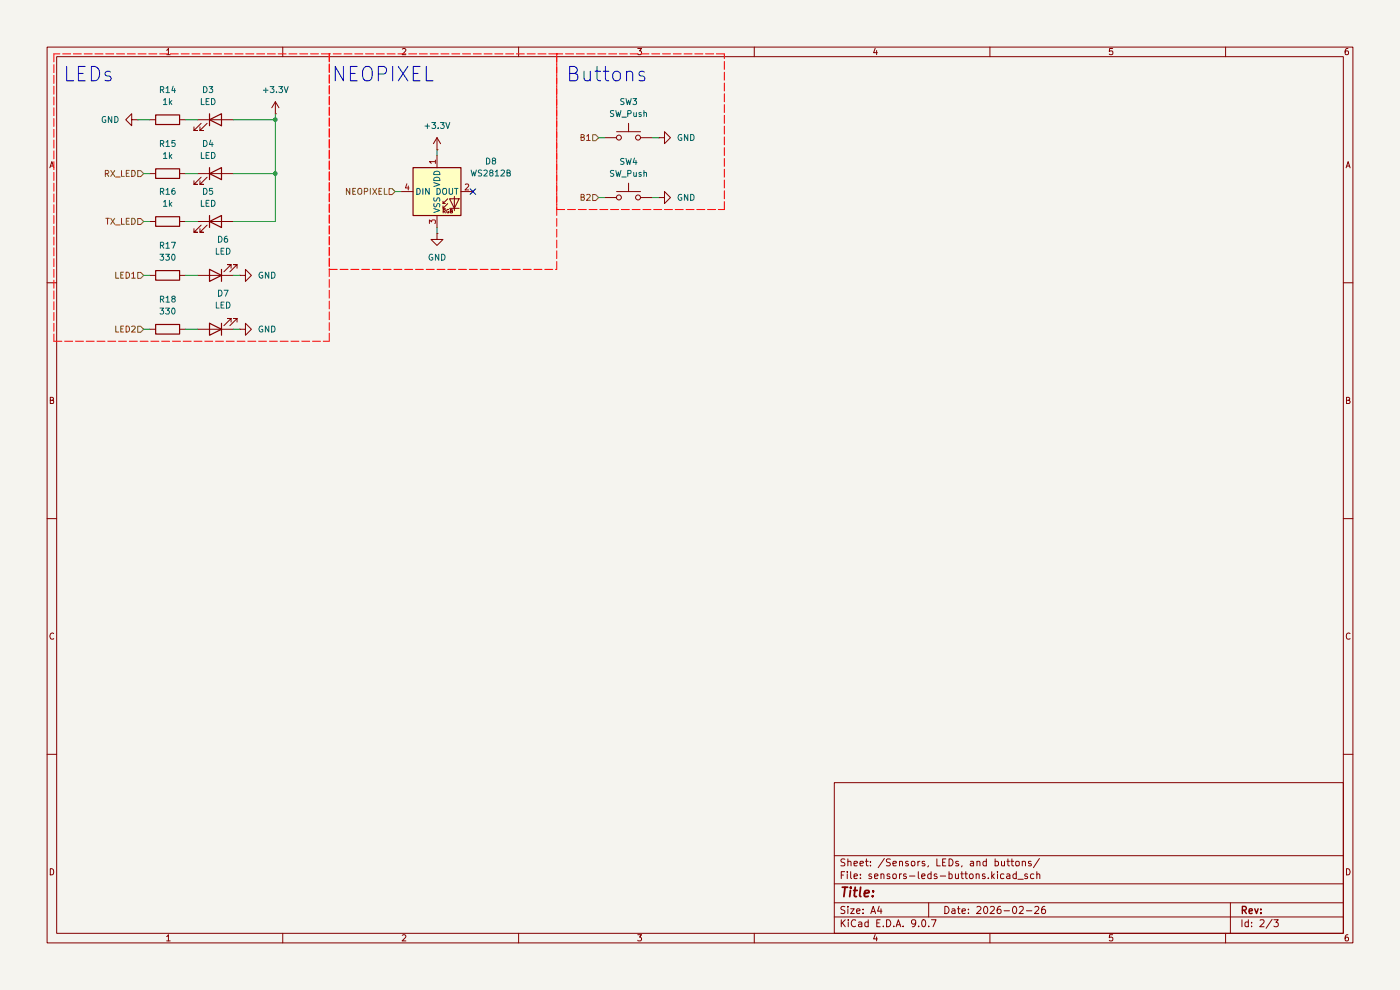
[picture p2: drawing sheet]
(kicad_sch
 (version 20250114)
 (generator "eeschema")
 (generator_version "9.0")
 (paper "A4")
 (title_block
  (date "2026-02-26"))
 (lib_symbols
  (symbol "Device:LED"
   (pin_numbers (hide yes))
   (pin_names
    (offset 1.016) (hide yes)) (exclude_from_sim no) (in_bom yes) (on_board yes)
   (property "Reference" "D" (at 0 2.54 0) (effects (font (size 1.27 1.27))))
   (property "Value" "LED" (at 0 -2.54 0) (effects (font (size 1.27 1.27))))
   (property "Footprint" "" (at 0 0 0) (effects (font (size 1.27 1.27)) (hide yes)))
   (property "Datasheet" "~" (at 0 0 0) (effects (font (size 1.27 1.27)) (hide yes)))
   (property "Description" "Light emitting diode" (at 0 0 0) (effects (font (size 1.27 1.27)) (hide yes)))
   (property "Sim.Pins" "1=K 2=A" (at 0 0 0) (effects (font (size 1.27 1.27)) (hide yes)))
   (symbol "LED_0_1"
    (polyline (pts (xy -3.048 -0.762) (xy -4.572 -2.286) (xy -3.81 -2.286) (xy -4.572 -2.286) (xy -4.572 -1.524)) (stroke (width 0) (type default)) (fill (type none)))
    (polyline (pts (xy -1.778 -0.762) (xy -3.302 -2.286) (xy -2.54 -2.286) (xy -3.302 -2.286) (xy -3.302 -1.524)) (stroke (width 0) (type default)) (fill (type none)))
    (polyline (pts (xy -1.27 0) (xy 1.27 0)) (stroke (width 0) (type default)) (fill (type none)))
    (polyline (pts (xy -1.27 -1.27) (xy -1.27 1.27)) (stroke (width 0.254) (type default)) (fill (type none)))
    (polyline (pts (xy 1.27 -1.27) (xy 1.27 1.27) (xy -1.27 0) (xy 1.27 -1.27)) (stroke (width 0.254) (type default)) (fill (type none))))
   (symbol "LED_1_1"
    (pin passive line (at -3.81 0 0) (length 2.54) (name "K" (effects (font (size 1.27 1.27)))) (number "1" (effects (font (size 1.27 1.27)))))
    (pin passive line (at 3.81 0 180) (length 2.54) (name "A" (effects (font (size 1.27 1.27)))) (number "2" (effects (font (size 1.27 1.27))))))
   (embedded_fonts no))
  (symbol "Device:R"
   (pin_numbers (hide yes))
   (pin_names
    (offset 0)) (exclude_from_sim no) (in_bom yes) (on_board yes)
   (property "Reference" "R" (at 2.032 0 90) (effects (font (size 1.27 1.27))))
   (property "Value" "R" (at 0 0 90) (effects (font (size 1.27 1.27))))
   (property "Footprint" "" (at -1.778 0 90) (effects (font (size 1.27 1.27)) (hide yes)))
   (property "Datasheet" "~" (at 0 0 0) (effects (font (size 1.27 1.27)) (hide yes)))
   (property "Description" "Resistor" (at 0 0 0) (effects (font (size 1.27 1.27)) (hide yes)))
   (symbol "R_0_1"
    (rectangle (start -1.016 -2.54) (end 1.016 2.54) (stroke (width 0.254) (type default)) (fill (type none))))
   (symbol "R_1_1"
    (pin passive line (at 0 3.81 270) (length 1.27) (name "~" (effects (font (size 1.27 1.27)))) (number "1" (effects (font (size 1.27 1.27)))))
    (pin passive line (at 0 -3.81 90) (length 1.27) (name "~" (effects (font (size 1.27 1.27)))) (number "2" (effects (font (size 1.27 1.27))))))
   (embedded_fonts no))
  (symbol "LED:WS2812B"
   (pin_names
    (offset 0.254)) (exclude_from_sim no) (in_bom yes) (on_board yes)
   (property "Reference" "D" (at 5.08 5.715 0) (effects (font (size 1.27 1.27)) (justify right bottom)))
   (property "Value" "WS2812B" (at 1.27 -5.715 0) (effects (font (size 1.27 1.27)) (justify left top)))
   (property "Footprint" "LED_SMD:LED_WS2812B_PLCC4_5.0x5.0mm_P3.2mm" (at 1.27 -7.62 0) (effects (font (size 1.27 1.27)) (justify left top) (hide yes)))
   (property "Datasheet" "https://cdn-shop.adafruit.com/datasheets/WS2812B.pdf" (at 2.54 -9.525 0) (effects (font (size 1.27 1.27)) (justify left top) (hide yes)))
   (property "Description" "RGB LED with integrated controller" (at 0 0 0) (effects (font (size 1.27 1.27)) (hide yes)))
   (symbol "WS2812B_0_0"
    (text "RGB" (at 2.286 -4.191 0) (effects (font (size 0.762 0.762)))))
   (symbol "WS2812B_0_1"
    (polyline (pts (xy 1.27 -2.54) (xy 1.778 -2.54)) (stroke (width 0) (type default)) (fill (type none)))
    (polyline (pts (xy 1.27 -3.556) (xy 1.778 -3.556)) (stroke (width 0) (type default)) (fill (type none)))
    (polyline (pts (xy 2.286 -1.524) (xy 1.27 -2.54) (xy 1.27 -2.032)) (stroke (width 0) (type default)) (fill (type none)))
    (polyline (pts (xy 2.286 -2.54) (xy 1.27 -3.556) (xy 1.27 -3.048)) (stroke (width 0) (type default)) (fill (type none)))
    (polyline (pts (xy 3.683 -1.016) (xy 3.683 -3.556) (xy 3.683 -4.064)) (stroke (width 0) (type default)) (fill (type none)))
    (polyline (pts (xy 4.699 -1.524) (xy 2.667 -1.524) (xy 3.683 -3.556) (xy 4.699 -1.524)) (stroke (width 0) (type default)) (fill (type none)))
    (polyline (pts (xy 4.699 -3.556) (xy 2.667 -3.556)) (stroke (width 0) (type default)) (fill (type none)))
    (rectangle (start 5.08 5.08) (end -5.08 -5.08) (stroke (width 0.254) (type default)) (fill (type background))))
   (symbol "WS2812B_1_1"
    (pin input line (at -7.62 0 0) (length 2.54) (name "DIN" (effects (font (size 1.27 1.27)))) (number "4" (effects (font (size 1.27 1.27)))))
    (pin power_in line (at 0 7.62 270) (length 2.54) (name "VDD" (effects (font (size 1.27 1.27)))) (number "1" (effects (font (size 1.27 1.27)))))
    (pin power_in line (at 0 -7.62 90) (length 2.54) (name "VSS" (effects (font (size 1.27 1.27)))) (number "3" (effects (font (size 1.27 1.27)))))
    (pin output line (at 7.62 0 180) (length 2.54) (name "DOUT" (effects (font (size 1.27 1.27)))) (number "2" (effects (font (size 1.27 1.27))))))
   (embedded_fonts no))
  (symbol "Switch:SW_Push"
   (pin_numbers (hide yes))
   (pin_names
    (offset 1.016) (hide yes)) (exclude_from_sim no) (in_bom yes) (on_board yes)
   (property "Reference" "SW" (at 1.27 2.54 0) (effects (font (size 1.27 1.27)) (justify left)))
   (property "Value" "SW_Push" (at 0 -1.524 0) (effects (font (size 1.27 1.27))))
   (property "Footprint" "" (at 0 5.08 0) (effects (font (size 1.27 1.27)) (hide yes)))
   (property "Datasheet" "~" (at 0 5.08 0) (effects (font (size 1.27 1.27)) (hide yes)))
   (property "Description" "Push button switch, generic, two pins" (at 0 0 0) (effects (font (size 1.27 1.27)) (hide yes)))
   (symbol "SW_Push_0_1"
    (circle (center -2.032 0) (radius 0.508) (stroke (width 0) (type default)) (fill (type none)))
    (polyline (pts (xy 0 1.27) (xy 0 3.048)) (stroke (width 0) (type default)) (fill (type none)))
    (circle (center 2.032 0) (radius 0.508) (stroke (width 0) (type default)) (fill (type none)))
    (polyline (pts (xy 2.54 1.27) (xy -2.54 1.27)) (stroke (width 0) (type default)) (fill (type none)))
    (pin passive line (at -5.08 0 0) (length 2.54) (name "1" (effects (font (size 1.27 1.27)))) (number "1" (effects (font (size 1.27 1.27)))))
    (pin passive line (at 5.08 0 180) (length 2.54) (name "2" (effects (font (size 1.27 1.27)))) (number "2" (effects (font (size 1.27 1.27))))))
   (embedded_fonts no))
  (symbol "power:+3.3V"
   (power)
   (pin_numbers (hide yes))
   (pin_names
    (offset 0) (hide yes)) (exclude_from_sim no) (in_bom yes) (on_board yes)
   (property "Reference" "#PWR" (at 0 -3.81 0) (effects (font (size 1.27 1.27)) (hide yes)))
   (property "Value" "+3.3V" (at 0 3.556 0) (effects (font (size 1.27 1.27))))
   (property "Footprint" "" (at 0 0 0) (effects (font (size 1.27 1.27)) (hide yes)))
   (property "Datasheet" "" (at 0 0 0) (effects (font (size 1.27 1.27)) (hide yes)))
   (property "Description" "Power symbol creates a global label with name \"+3.3V\"" (at 0 0 0) (effects (font (size 1.27 1.27)) (hide yes)))
   (symbol "+3.3V_0_1"
    (polyline (pts (xy -0.762 1.27) (xy 0 2.54)) (stroke (width 0) (type default)) (fill (type none)))
    (polyline (pts (xy 0 2.54) (xy 0.762 1.27)) (stroke (width 0) (type default)) (fill (type none)))
    (polyline (pts (xy 0 0) (xy 0 2.54)) (stroke (width 0) (type default)) (fill (type none))))
   (symbol "+3.3V_1_1"
    (pin power_in line (at 0 0 90) (length 0) (name "~" (effects (font (size 1.27 1.27)))) (number "1" (effects (font (size 1.27 1.27))))))
   (embedded_fonts no))
  (symbol "power:GND"
   (power)
   (pin_numbers (hide yes))
   (pin_names
    (offset 0) (hide yes)) (exclude_from_sim no) (in_bom yes) (on_board yes)
   (property "Reference" "#PWR" (at 0 -6.35 0) (effects (font (size 1.27 1.27)) (hide yes)))
   (property "Value" "GND" (at 0 -3.81 0) (effects (font (size 1.27 1.27))))
   (property "Footprint" "" (at 0 0 0) (effects (font (size 1.27 1.27)) (hide yes)))
   (property "Datasheet" "" (at 0 0 0) (effects (font (size 1.27 1.27)) (hide yes)))
   (property "Description" "Power symbol creates a global label with name \"GND\" , ground" (at 0 0 0) (effects (font (size 1.27 1.27)) (hide yes)))
   (symbol "GND_0_1"
    (polyline (pts (xy 0 0) (xy 0 -1.27) (xy 1.27 -1.27) (xy 0 -2.54) (xy -1.27 -1.27) (xy 0 -1.27)) (stroke (width 0) (type default)) (fill (type none))))
   (symbol "GND_1_1"
    (pin power_in line (at 0 0 270) (length 0) (name "~" (effects (font (size 1.27 1.27)))) (number "1" (effects (font (size 1.27 1.27))))))
   (embedded_fonts no)))
 (text "NEOPIXEL"
  (exclude_from_sim no)
  (at 81.28 16.002 0)
  (effects (font (size 3.048 3.048))))
 (text "LEDs"
  (exclude_from_sim no)
  (at 18.796 16.002 0)
  (effects (font (size 3.048 3.048))))
 (text "Buttons"
  (exclude_from_sim no)
  (at 128.778 16.002 0)
  (effects (font (size 3.048 3.048))))
 (junction
  (at 58.42 36.83)
  (diameter 0)
  (color 0 0 0 0))
 (junction
  (at 58.42 25.4)
  (diameter 0)
  (color 0 0 0 0))
 (no_connect
  (at 100.33 40.64))
 (wire
  (pts (xy 49.53 69.85) (xy 50.8 69.85))
  (stroke (width 0) (type default)))
 (wire
  (pts (xy 49.53 25.4) (xy 58.42 25.4))
  (stroke (width 0) (type default)))
 (wire
  (pts (xy 39.37 69.85) (xy 41.91 69.85))
  (stroke (width 0) (type default)))
 (wire
  (pts (xy 39.37 36.83) (xy 41.91 36.83))
  (stroke (width 0) (type default)))
 (wire
  (pts (xy 39.37 25.4) (xy 41.91 25.4))
  (stroke (width 0) (type default)))
 (wire
  (pts (xy 49.53 36.83) (xy 58.42 36.83))
  (stroke (width 0) (type default)))
 (wire
  (pts (xy 39.37 58.42) (xy 41.91 58.42))
  (stroke (width 0) (type default)))
 (wire
  (pts (xy 92.71 31.75) (xy 92.71 33.02))
  (stroke (width 0) (type default)))
 (wire
  (pts (xy 83.82 40.64) (xy 85.09 40.64))
  (stroke (width 0) (type default)))
 (wire
  (pts (xy 39.37 46.99) (xy 41.91 46.99))
  (stroke (width 0) (type default)))
 (wire
  (pts (xy 138.43 29.21) (xy 139.7 29.21))
  (stroke (width 0) (type default)))
 (wire
  (pts (xy 58.42 24.13) (xy 58.42 25.4))
  (stroke (width 0) (type default)))
 (wire
  (pts (xy 30.48 46.99) (xy 31.75 46.99))
  (stroke (width 0) (type default)))
 (wire
  (pts (xy 138.43 41.91) (xy 139.7 41.91))
  (stroke (width 0) (type default)))
 (wire
  (pts (xy 29.21 25.4) (xy 31.75 25.4))
  (stroke (width 0) (type default)))
 (wire
  (pts (xy 49.53 58.42) (xy 50.8 58.42))
  (stroke (width 0) (type default)))
 (wire
  (pts (xy 92.71 48.26) (xy 92.71 49.53))
  (stroke (width 0) (type default)))
 (wire
  (pts (xy 127 41.91) (xy 128.27 41.91))
  (stroke (width 0) (type default)))
 (wire
  (pts (xy 30.48 58.42) (xy 31.75 58.42))
  (stroke (width 0) (type default)))
 (wire
  (pts (xy 127 29.21) (xy 128.27 29.21))
  (stroke (width 0) (type default)))
 (wire
  (pts (xy 30.48 36.83) (xy 31.75 36.83))
  (stroke (width 0) (type default)))
 (wire
  (pts (xy 58.42 36.83) (xy 58.42 25.4))
  (stroke (width 0) (type default)))
 (wire
  (pts (xy 30.48 69.85) (xy 31.75 69.85))
  (stroke (width 0) (type default)))
 (wire
  (pts (xy 49.53 46.99) (xy 58.42 46.99))
  (stroke (width 0) (type default)))
 (wire
  (pts (xy 58.42 46.99) (xy 58.42 36.83))
  (stroke (width 0) (type default)))
 (hierarchical_label "TX_LED"
  (shape input)
  (at 30.48 46.99 180)
  (effects (font (size 1.27 1.27)) (justify right)))
 (hierarchical_label "B2"
  (shape input)
  (at 127 41.91 180)
  (effects (font (size 1.27 1.27)) (justify right)))
 (hierarchical_label "LED1"
  (shape input)
  (at 30.48 58.42 180)
  (effects (font (size 1.27 1.27)) (justify right)))
 (hierarchical_label "B1"
  (shape input)
  (at 127 29.21 180)
  (effects (font (size 1.27 1.27)) (justify right)))
 (hierarchical_label "LED2"
  (shape input)
  (at 30.48 69.85 180)
  (effects (font (size 1.27 1.27)) (justify right)))
 (hierarchical_label "RX_LED"
  (shape input)
  (at 30.48 36.83 180)
  (effects (font (size 1.27 1.27)) (justify right)))
 (hierarchical_label "NEOPIXEL"
  (shape input)
  (at 83.82 40.64 180)
  (effects (font (size 1.27 1.27)) (justify right)))
 (rule_area
  (polyline (pts (xy 11.43 72.39) (xy 69.85 72.39) (xy 69.85 11.43) (xy 11.43 11.43)) (stroke (width 0) (type dash)) (fill (type none))))
 (rule_area
  (polyline (pts (xy 69.85 57.15) (xy 118.11 57.15) (xy 118.11 11.43) (xy 69.85 11.43)) (stroke (width 0) (type dash)) (fill (type none))))
 (rule_area
  (polyline (pts (xy 118.11 44.45) (xy 153.67 44.45) (xy 153.67 11.43) (xy 118.11 11.43)) (stroke (width 0) (type dash)) (fill (type none))))
 (symbol
  (lib_id "Switch:SW_Push")
  (at 133.35 29.21 0)
  (unit 1)
  (exclude_from_sim no)
  (in_bom yes)
  (on_board yes)
  (dnp no)
  (fields_autoplaced yes)
  (property "Reference" "SW3" (at 133.35 21.59 0) (effects (font (size 1.27 1.27))))
  (property "Value" "SW_Push" (at 133.35 24.13 0) (effects (font (size 1.27 1.27))))
  (property "Footprint" "Button_Switch_SMD:SW_SPST_PTS647_Sx50" (at 133.35 24.13 0) (effects (font (size 1.27 1.27)) (hide yes)))
  (property "Datasheet" "~" (at 133.35 24.13 0) (effects (font (size 1.27 1.27)) (hide yes)))
  (property "Description" "Push button switch, generic, two pins" (at 133.35 29.21 0) (effects (font (size 1.27 1.27)) (hide yes)))
  (pin "1")
  (pin "2"))
 (symbol
  (lib_id "power:GND")
  (at 50.8 58.42 90)
  (unit 1)
  (exclude_from_sim no)
  (in_bom yes)
  (on_board yes)
  (dnp no)
  (fields_autoplaced yes)
  (property "Reference" "#PWR050" (at 57.15 58.42 0) (effects (font (size 1.27 1.27)) (hide yes)))
  (property "Value" "GND" (at 54.61 58.4199 90) (effects (font (size 1.27 1.27)) (justify right)))
  (property "Footprint" "" (at 50.8 58.42 0) (effects (font (size 1.27 1.27)) (hide yes)))
  (property "Datasheet" "" (at 50.8 58.42 0) (effects (font (size 1.27 1.27)) (hide yes)))
  (property "Description" "Power symbol creates a global label with name \"GND\" , ground" (at 50.8 58.42 0) (effects (font (size 1.27 1.27)) (hide yes)))
  (pin "1"))
 (symbol
  (lib_id "Device:R")
  (at 35.56 69.85 90)
  (unit 1)
  (exclude_from_sim no)
  (in_bom yes)
  (on_board yes)
  (dnp no)
  (fields_autoplaced yes)
  (property "Reference" "R18" (at 35.56 63.5 90) (effects (font (size 1.27 1.27))))
  (property "Value" "330" (at 35.56 66.04 90) (effects (font (size 1.27 1.27))))
  (property "Footprint" "Resistor_SMD:R_0603_1608Metric" (at 35.56 71.628 90) (effects (font (size 1.27 1.27)) (hide yes)))
  (property "Datasheet" "~" (at 35.56 69.85 0) (effects (font (size 1.27 1.27)) (hide yes)))
  (property "Description" "Resistor" (at 35.56 69.85 0) (effects (font (size 1.27 1.27)) (hide yes)))
  (pin "2")
  (pin "1"))
 (symbol
  (lib_id "power:GND")
  (at 29.21 25.4 270)
  (unit 1)
  (exclude_from_sim no)
  (in_bom yes)
  (on_board yes)
  (dnp no)
  (fields_autoplaced yes)
  (property "Reference" "#PWR049" (at 22.86 25.4 0) (effects (font (size 1.27 1.27)) (hide yes)))
  (property "Value" "GND" (at 25.4 25.3999 90) (effects (font (size 1.27 1.27)) (justify right)))
  (property "Footprint" "" (at 29.21 25.4 0) (effects (font (size 1.27 1.27)) (hide yes)))
  (property "Datasheet" "" (at 29.21 25.4 0) (effects (font (size 1.27 1.27)) (hide yes)))
  (property "Description" "Power symbol creates a global label with name \"GND\" , ground" (at 29.21 25.4 0) (effects (font (size 1.27 1.27)) (hide yes)))
  (pin "1"))
 (symbol
  (lib_id "Device:R")
  (at 35.56 25.4 90)
  (unit 1)
  (exclude_from_sim no)
  (in_bom yes)
  (on_board yes)
  (dnp no)
  (fields_autoplaced yes)
  (property "Reference" "R14" (at 35.56 19.05 90) (effects (font (size 1.27 1.27))))
  (property "Value" "1k" (at 35.56 21.59 90) (effects (font (size 1.27 1.27))))
  (property "Footprint" "Resistor_SMD:R_0603_1608Metric" (at 35.56 27.178 90) (effects (font (size 1.27 1.27)) (hide yes)))
  (property "Datasheet" "~" (at 35.56 25.4 0) (effects (font (size 1.27 1.27)) (hide yes)))
  (property "Description" "Resistor" (at 35.56 25.4 0) (effects (font (size 1.27 1.27)) (hide yes)))
  (pin "2")
  (pin "1"))
 (symbol
  (lib_id "LED:WS2812B")
  (at 92.71 40.64 0)
  (unit 1)
  (exclude_from_sim no)
  (in_bom yes)
  (on_board yes)
  (dnp no)
  (fields_autoplaced yes)
  (property "Reference" "D8" (at 104.14 34.2198 0) (effects (font (size 1.27 1.27))))
  (property "Value" "WS2812B" (at 104.14 36.7598 0) (effects (font (size 1.27 1.27))))
  (property "Footprint" "LED_SMD:LED_WS2812B_PLCC4_5.0x5.0mm_P3.2mm" (at 93.98 48.26 0) (effects (font (size 1.27 1.27)) (justify left top) (hide yes)))
  (property "Datasheet" "https://cdn-shop.adafruit.com/datasheets/WS2812B.pdf" (at 95.25 50.165 0) (effects (font (size 1.27 1.27)) (justify left top) (hide yes)))
  (property "Description" "RGB LED with integrated controller" (at 92.71 40.64 0) (effects (font (size 1.27 1.27)) (hide yes)))
  (pin "4")
  (pin "1")
  (pin "2")
  (pin "3"))
 (symbol
  (lib_id "Device:LED")
  (at 45.72 58.42 180)
  (unit 1)
  (exclude_from_sim no)
  (in_bom yes)
  (on_board yes)
  (dnp no)
  (property "Reference" "D6" (at 47.3075 50.8 0) (effects (font (size 1.27 1.27))))
  (property "Value" "LED" (at 47.3075 53.34 0) (effects (font (size 1.27 1.27))))
  (property "Footprint" "LED_SMD:LED_0603_1608Metric" (at 45.72 58.42 0) (effects (font (size 1.27 1.27)) (hide yes)))
  (property "Datasheet" "~" (at 45.72 58.42 0) (effects (font (size 1.27 1.27)) (hide yes)))
  (property "Description" "Light emitting diode" (at 45.72 58.42 0) (effects (font (size 1.27 1.27)) (hide yes)))
  (property "Sim.Pins" "1=K 2=A" (at 45.72 58.42 0) (effects (font (size 1.27 1.27)) (hide yes)))
  (pin "2")
  (pin "1"))
 (symbol
  (lib_id "Device:LED")
  (at 45.72 25.4 0)
  (unit 1)
  (exclude_from_sim no)
  (in_bom yes)
  (on_board yes)
  (dnp no)
  (fields_autoplaced yes)
  (property "Reference" "D3" (at 44.1325 19.05 0) (effects (font (size 1.27 1.27))))
  (property "Value" "LED" (at 44.1325 21.59 0) (effects (font (size 1.27 1.27))))
  (property "Footprint" "LED_SMD:LED_0603_1608Metric" (at 45.72 25.4 0) (effects (font (size 1.27 1.27)) (hide yes)))
  (property "Datasheet" "~" (at 45.72 25.4 0) (effects (font (size 1.27 1.27)) (hide yes)))
  (property "Description" "Light emitting diode" (at 45.72 25.4 0) (effects (font (size 1.27 1.27)) (hide yes)))
  (property "Sim.Pins" "1=K 2=A" (at 45.72 25.4 0) (effects (font (size 1.27 1.27)) (hide yes)))
  (pin "2")
  (pin "1"))
 (symbol
  (lib_id "power:+3.3V")
  (at 58.42 24.13 0)
  (unit 1)
  (exclude_from_sim no)
  (in_bom yes)
  (on_board yes)
  (dnp no)
  (fields_autoplaced yes)
  (property "Reference" "#PWR052" (at 58.42 27.94 0) (effects (font (size 1.27 1.27)) (hide yes)))
  (property "Value" "+3.3V" (at 58.42 19.05 0) (effects (font (size 1.27 1.27))))
  (property "Footprint" "" (at 58.42 24.13 0) (effects (font (size 1.27 1.27)) (hide yes)))
  (property "Datasheet" "" (at 58.42 24.13 0) (effects (font (size 1.27 1.27)) (hide yes)))
  (property "Description" "Power symbol creates a global label with name \"+3.3V\"" (at 58.42 24.13 0) (effects (font (size 1.27 1.27)) (hide yes)))
  (pin "1"))
 (symbol
  (lib_id "Device:LED")
  (at 45.72 46.99 0)
  (unit 1)
  (exclude_from_sim no)
  (in_bom yes)
  (on_board yes)
  (dnp no)
  (fields_autoplaced yes)
  (property "Reference" "D5" (at 44.1325 40.64 0) (effects (font (size 1.27 1.27))))
  (property "Value" "LED" (at 44.1325 43.18 0) (effects (font (size 1.27 1.27))))
  (property "Footprint" "LED_SMD:LED_0603_1608Metric" (at 45.72 46.99 0) (effects (font (size 1.27 1.27)) (hide yes)))
  (property "Datasheet" "~" (at 45.72 46.99 0) (effects (font (size 1.27 1.27)) (hide yes)))
  (property "Description" "Light emitting diode" (at 45.72 46.99 0) (effects (font (size 1.27 1.27)) (hide yes)))
  (property "Sim.Pins" "1=K 2=A" (at 45.72 46.99 0) (effects (font (size 1.27 1.27)) (hide yes)))
  (pin "2")
  (pin "1"))
 (symbol
  (lib_id "Switch:SW_Push")
  (at 133.35 41.91 0)
  (unit 1)
  (exclude_from_sim no)
  (in_bom yes)
  (on_board yes)
  (dnp no)
  (fields_autoplaced yes)
  (property "Reference" "SW4" (at 133.35 34.29 0) (effects (font (size 1.27 1.27))))
  (property "Value" "SW_Push" (at 133.35 36.83 0) (effects (font (size 1.27 1.27))))
  (property "Footprint" "Button_Switch_SMD:SW_SPST_PTS647_Sx50" (at 133.35 36.83 0) (effects (font (size 1.27 1.27)) (hide yes)))
  (property "Datasheet" "~" (at 133.35 36.83 0) (effects (font (size 1.27 1.27)) (hide yes)))
  (property "Description" "Push button switch, generic, two pins" (at 133.35 41.91 0) (effects (font (size 1.27 1.27)) (hide yes)))
  (pin "1")
  (pin "2"))
 (symbol
  (lib_id "power:GND")
  (at 139.7 41.91 90)
  (unit 1)
  (exclude_from_sim no)
  (in_bom yes)
  (on_board yes)
  (dnp no)
  (fields_autoplaced yes)
  (property "Reference" "#PWR056" (at 146.05 41.91 0) (effects (font (size 1.27 1.27)) (hide yes)))
  (property "Value" "GND" (at 143.51 41.9099 90) (effects (font (size 1.27 1.27)) (justify right)))
  (property "Footprint" "" (at 139.7 41.91 0) (effects (font (size 1.27 1.27)) (hide yes)))
  (property "Datasheet" "" (at 139.7 41.91 0) (effects (font (size 1.27 1.27)) (hide yes)))
  (property "Description" "Power symbol creates a global label with name \"GND\" , ground" (at 139.7 41.91 0) (effects (font (size 1.27 1.27)) (hide yes)))
  (pin "1"))
 (symbol
  (lib_id "Device:LED")
  (at 45.72 69.85 180)
  (unit 1)
  (exclude_from_sim no)
  (in_bom yes)
  (on_board yes)
  (dnp no)
  (fields_autoplaced yes)
  (property "Reference" "D7" (at 47.3075 62.23 0) (effects (font (size 1.27 1.27))))
  (property "Value" "LED" (at 47.3075 64.77 0) (effects (font (size 1.27 1.27))))
  (property "Footprint" "LED_SMD:LED_0603_1608Metric" (at 45.72 69.85 0) (effects (font (size 1.27 1.27)) (hide yes)))
  (property "Datasheet" "~" (at 45.72 69.85 0) (effects (font (size 1.27 1.27)) (hide yes)))
  (property "Description" "Light emitting diode" (at 45.72 69.85 0) (effects (font (size 1.27 1.27)) (hide yes)))
  (property "Sim.Pins" "1=K 2=A" (at 45.72 69.85 0) (effects (font (size 1.27 1.27)) (hide yes)))
  (pin "2")
  (pin "1"))
 (symbol
  (lib_id "power:GND")
  (at 139.7 29.21 90)
  (unit 1)
  (exclude_from_sim no)
  (in_bom yes)
  (on_board yes)
  (dnp no)
  (fields_autoplaced yes)
  (property "Reference" "#PWR055" (at 146.05 29.21 0) (effects (font (size 1.27 1.27)) (hide yes)))
  (property "Value" "GND" (at 143.51 29.2099 90) (effects (font (size 1.27 1.27)) (justify right)))
  (property "Footprint" "" (at 139.7 29.21 0) (effects (font (size 1.27 1.27)) (hide yes)))
  (property "Datasheet" "" (at 139.7 29.21 0) (effects (font (size 1.27 1.27)) (hide yes)))
  (property "Description" "Power symbol creates a global label with name \"GND\" , ground" (at 139.7 29.21 0) (effects (font (size 1.27 1.27)) (hide yes)))
  (pin "1"))
 (symbol
  (lib_id "Device:R")
  (at 35.56 58.42 90)
  (unit 1)
  (exclude_from_sim no)
  (in_bom yes)
  (on_board yes)
  (dnp no)
  (fields_autoplaced yes)
  (property "Reference" "R17" (at 35.56 52.07 90) (effects (font (size 1.27 1.27))))
  (property "Value" "330" (at 35.56 54.61 90) (effects (font (size 1.27 1.27))))
  (property "Footprint" "Resistor_SMD:R_0603_1608Metric" (at 35.56 60.198 90) (effects (font (size 1.27 1.27)) (hide yes)))
  (property "Datasheet" "~" (at 35.56 58.42 0) (effects (font (size 1.27 1.27)) (hide yes)))
  (property "Description" "Resistor" (at 35.56 58.42 0) (effects (font (size 1.27 1.27)) (hide yes)))
  (pin "2")
  (pin "1"))
 (symbol
  (lib_id "Device:LED")
  (at 45.72 36.83 0)
  (unit 1)
  (exclude_from_sim no)
  (in_bom yes)
  (on_board yes)
  (dnp no)
  (fields_autoplaced yes)
  (property "Reference" "D4" (at 44.1325 30.48 0) (effects (font (size 1.27 1.27))))
  (property "Value" "LED" (at 44.1325 33.02 0) (effects (font (size 1.27 1.27))))
  (property "Footprint" "LED_SMD:LED_0603_1608Metric" (at 45.72 36.83 0) (effects (font (size 1.27 1.27)) (hide yes)))
  (property "Datasheet" "~" (at 45.72 36.83 0) (effects (font (size 1.27 1.27)) (hide yes)))
  (property "Description" "Light emitting diode" (at 45.72 36.83 0) (effects (font (size 1.27 1.27)) (hide yes)))
  (property "Sim.Pins" "1=K 2=A" (at 45.72 36.83 0) (effects (font (size 1.27 1.27)) (hide yes)))
  (pin "2")
  (pin "1"))
 (symbol
  (lib_id "power:GND")
  (at 50.8 69.85 90)
  (unit 1)
  (exclude_from_sim no)
  (in_bom yes)
  (on_board yes)
  (dnp no)
  (fields_autoplaced yes)
  (property "Reference" "#PWR051" (at 57.15 69.85 0) (effects (font (size 1.27 1.27)) (hide yes)))
  (property "Value" "GND" (at 54.61 69.8499 90) (effects (font (size 1.27 1.27)) (justify right)))
  (property "Footprint" "" (at 50.8 69.85 0) (effects (font (size 1.27 1.27)) (hide yes)))
  (property "Datasheet" "" (at 50.8 69.85 0) (effects (font (size 1.27 1.27)) (hide yes)))
  (property "Description" "Power symbol creates a global label with name \"GND\" , ground" (at 50.8 69.85 0) (effects (font (size 1.27 1.27)) (hide yes)))
  (pin "1"))
 (symbol
  (lib_id "Device:R")
  (at 35.56 36.83 90)
  (unit 1)
  (exclude_from_sim no)
  (in_bom yes)
  (on_board yes)
  (dnp no)
  (fields_autoplaced yes)
  (property "Reference" "R15" (at 35.56 30.48 90) (effects (font (size 1.27 1.27))))
  (property "Value" "1k" (at 35.56 33.02 90) (effects (font (size 1.27 1.27))))
  (property "Footprint" "Resistor_SMD:R_0603_1608Metric" (at 35.56 38.608 90) (effects (font (size 1.27 1.27)) (hide yes)))
  (property "Datasheet" "~" (at 35.56 36.83 0) (effects (font (size 1.27 1.27)) (hide yes)))
  (property "Description" "Resistor" (at 35.56 36.83 0) (effects (font (size 1.27 1.27)) (hide yes)))
  (pin "2")
  (pin "1"))
 (symbol
  (lib_id "power:+3.3V")
  (at 92.71 31.75 0)
  (unit 1)
  (exclude_from_sim no)
  (in_bom yes)
  (on_board yes)
  (dnp no)
  (fields_autoplaced yes)
  (property "Reference" "#PWR053" (at 92.71 35.56 0) (effects (font (size 1.27 1.27)) (hide yes)))
  (property "Value" "+3.3V" (at 92.71 26.67 0) (effects (font (size 1.27 1.27))))
  (property "Footprint" "" (at 92.71 31.75 0) (effects (font (size 1.27 1.27)) (hide yes)))
  (property "Datasheet" "" (at 92.71 31.75 0) (effects (font (size 1.27 1.27)) (hide yes)))
  (property "Description" "Power symbol creates a global label with name \"+3.3V\"" (at 92.71 31.75 0) (effects (font (size 1.27 1.27)) (hide yes)))
  (pin "1"))
 (symbol
  (lib_id "Device:R")
  (at 35.56 46.99 90)
  (unit 1)
  (exclude_from_sim no)
  (in_bom yes)
  (on_board yes)
  (dnp no)
  (fields_autoplaced yes)
  (property "Reference" "R16" (at 35.56 40.64 90) (effects (font (size 1.27 1.27))))
  (property "Value" "1k" (at 35.56 43.18 90) (effects (font (size 1.27 1.27))))
  (property "Footprint" "Resistor_SMD:R_0603_1608Metric" (at 35.56 48.768 90) (effects (font (size 1.27 1.27)) (hide yes)))
  (property "Datasheet" "~" (at 35.56 46.99 0) (effects (font (size 1.27 1.27)) (hide yes)))
  (property "Description" "Resistor" (at 35.56 46.99 0) (effects (font (size 1.27 1.27)) (hide yes)))
  (pin "2")
  (pin "1"))
 (symbol
  (lib_id "power:GND")
  (at 92.71 49.53 0)
  (unit 1)
  (exclude_from_sim no)
  (in_bom yes)
  (on_board yes)
  (dnp no)
  (fields_autoplaced yes)
  (property "Reference" "#PWR054" (at 92.71 55.88 0) (effects (font (size 1.27 1.27)) (hide yes)))
  (property "Value" "GND" (at 92.71 54.61 0) (effects (font (size 1.27 1.27))))
  (property "Footprint" "" (at 92.71 49.53 0) (effects (font (size 1.27 1.27)) (hide yes)))
  (property "Datasheet" "" (at 92.71 49.53 0) (effects (font (size 1.27 1.27)) (hide yes)))
  (property "Description" "Power symbol creates a global label with name \"GND\" , ground" (at 92.71 49.53 0) (effects (font (size 1.27 1.27)) (hide yes)))
  (pin "1")))
